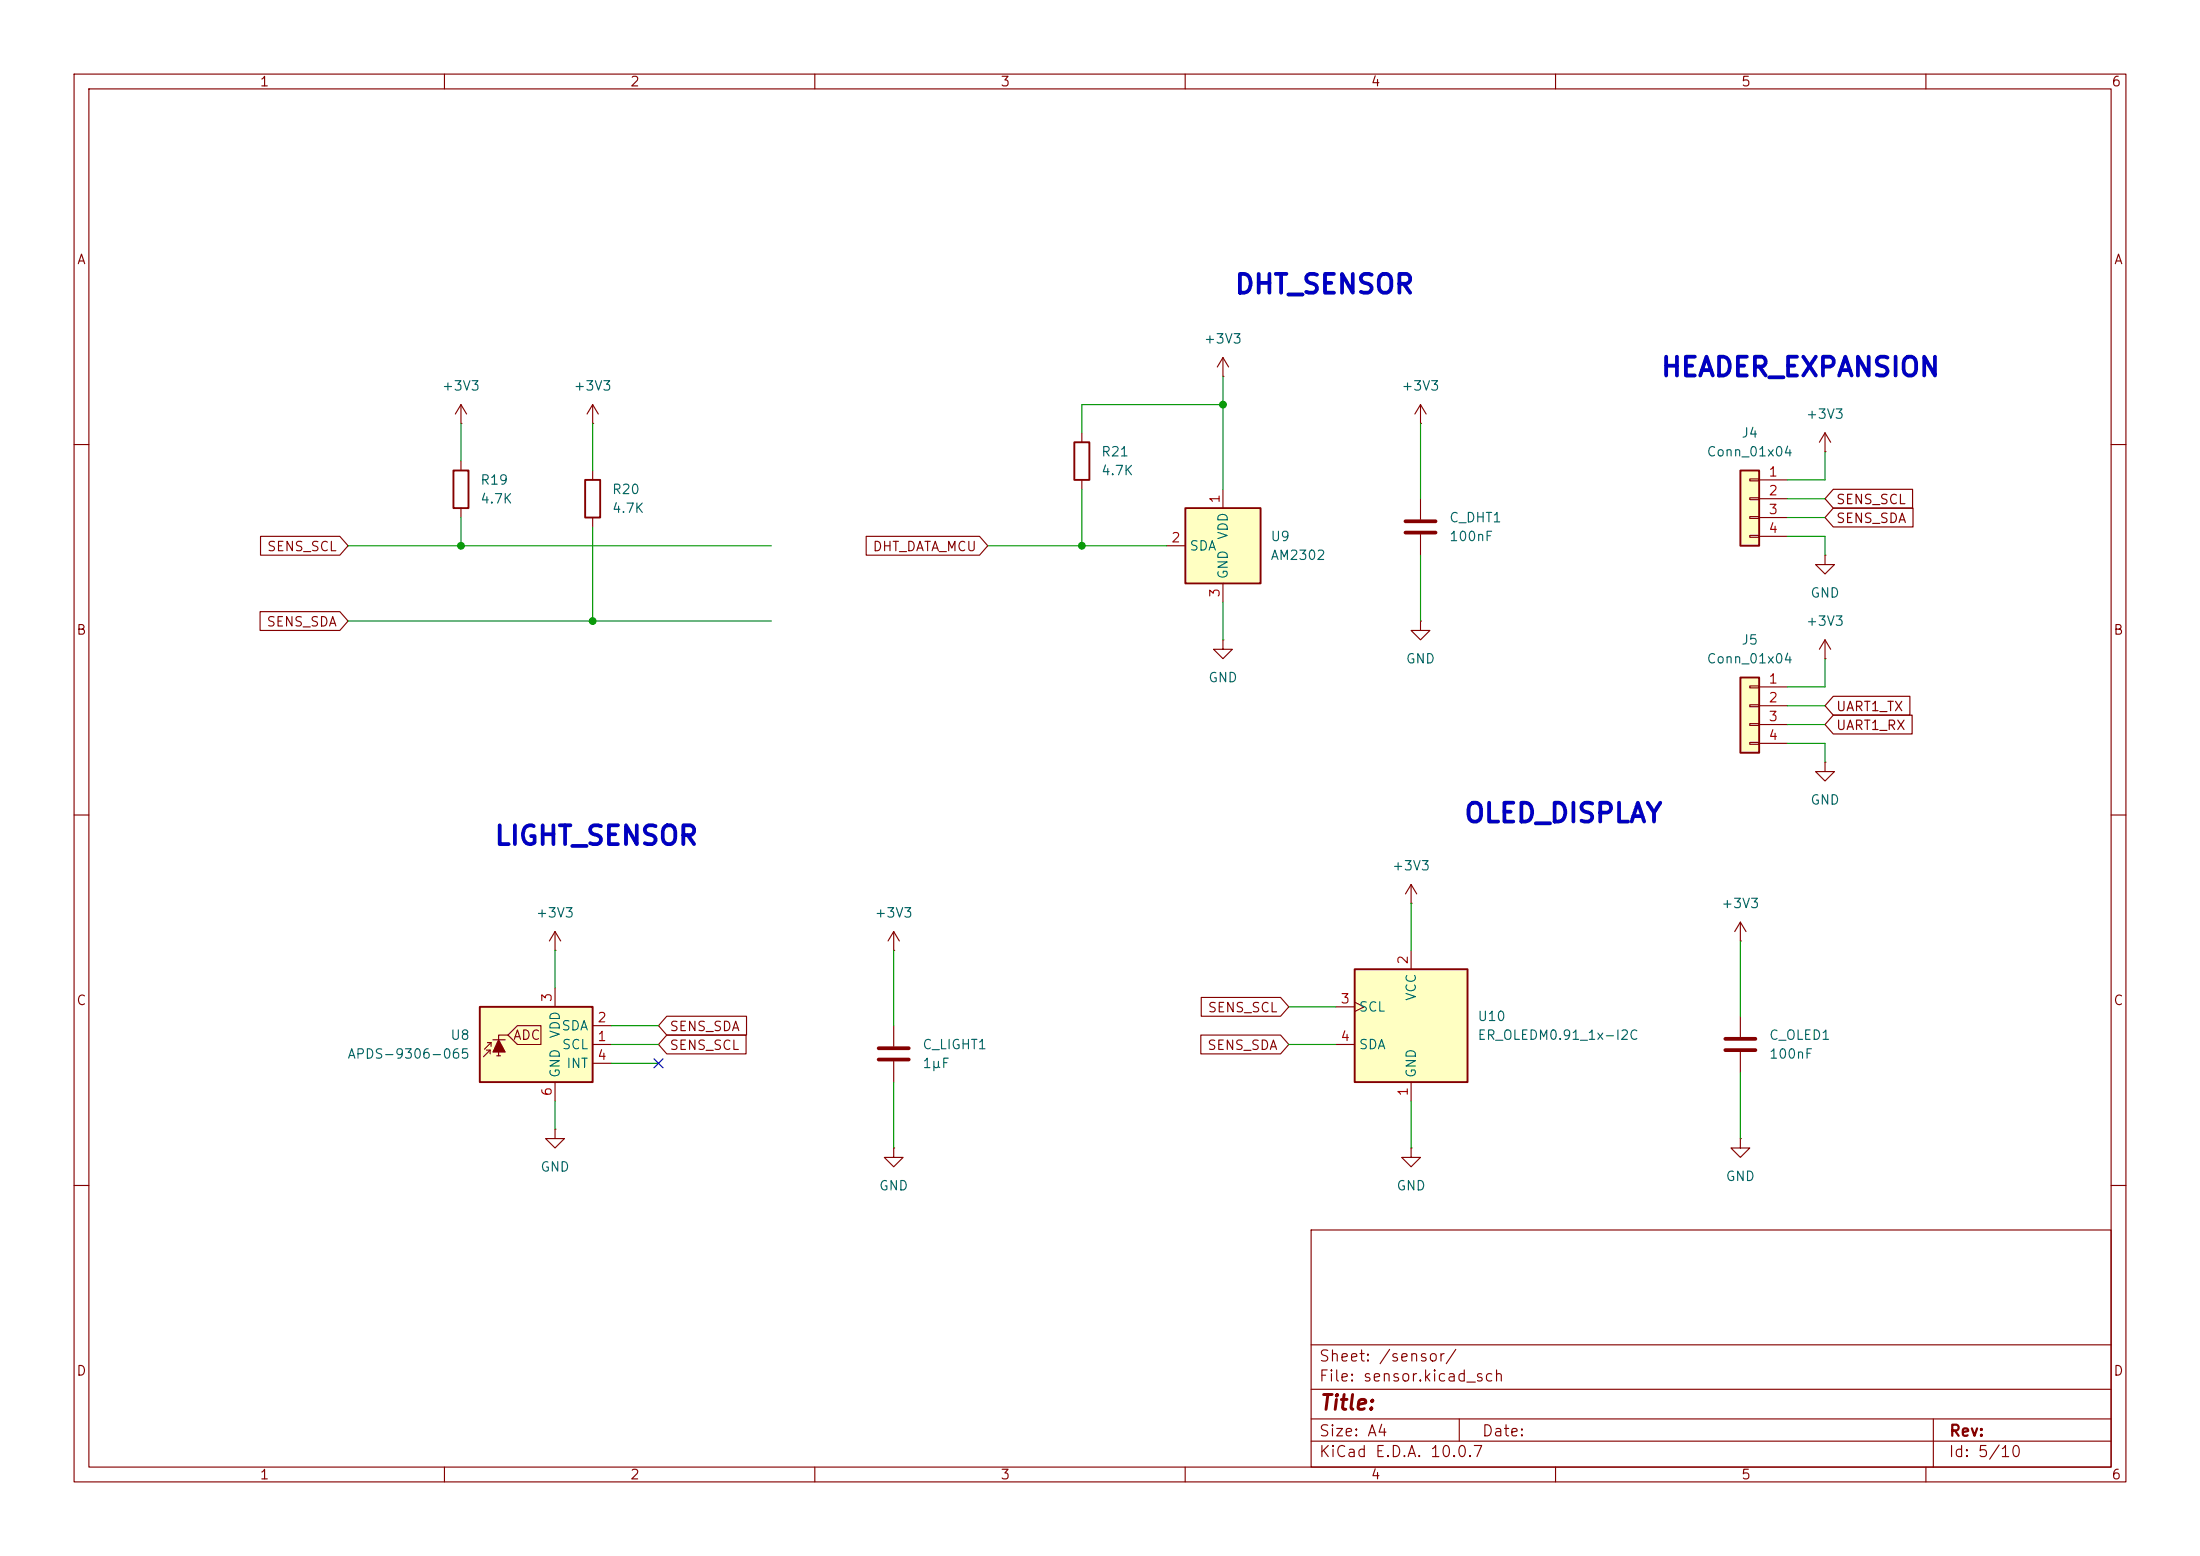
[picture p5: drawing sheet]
<svg xmlns="http://www.w3.org/2000/svg" width="297mm" height="210mm" viewBox="0 0 297 210" stroke-linecap="round" stroke-linejoin="round" font-family="sans-serif">
<g fill="none" stroke="#840000" stroke-width=".15">
<path d="M10 10h277v190h-277zM12 12h273v186h-273zM60 10v2M110 10v2M160 10v2M210 10v2M260 10v2M62.2 57.2h.1M62.2 54.6l-.7 1.3M62.2 54.6l.8 1.3M62.2 54.6v2.6M80 57.2h.1"/>
<path d="M80 54.6l-.8 1.3M80 54.6l.8 1.3M80 54.6v2.6M246.4 58.4l-.8 1.3M246.4 58.4l.7 1.3M246.4 58.4v2.6M10 60h2M246.4 61h.1M285 60h2M191.8 83.8v1.3h1.2l-1.2 1.3-1.3-1.3h1.3M191.8 83.8h.1M10 110h2"/>
<path d="M285 110h2M120.6 138.4v2.8M234.9 127h.1M234.9 124.5l-.7 1.2M234.9 124.5l.8 1.2M234.9 124.5v2.5M74.9 152.4v1.3h1.3l-1.3 1.2-1.2-1.2h1.2M74.9 152.4h.1M120.6 143.3v2.8M10 160h2M177 166h108v32h-108zM285 160h2"/>
<path d="M60 198v2M110 198v2M160 198v2M177 194.5h108M177 191.5h108M177 187.5h108M177 181.5h108M197 191.5v3M210 198v2M260 198v2M261 191.5v6.5"/>
</g>
<path d="M118.6 141.5h4.1M118.6 143h4.1" fill="none" stroke="#840000" stroke-width=".51"/>
<path d="M234.9 63.5h2.6v10.2h-2.6z" fill="#ffffc2"/>
<path d="M79 64.8h2v5.1h-2zM234.9 63.5h2.6v10.2h-2.6z" fill="none" stroke="#840000" stroke-width=".25"/>
<g fill="none" stroke="#840000" stroke-width=".15">
<path d="M80 63.5v1.3M80 69.9v1.2M236.2 64.6h1.3v.3h-1.3zM236.2 67.2h1.3v.2h-1.3zM236.2 69.7h1.3v.3h-1.3zM236.2 72.3h1.3v.2h-1.3zM237.5 64.8h3.8M237.5 67.3h3.8M237.5 69.9h3.8M237.5 72.4h3.8M246.4 88.9h.1M246.4 86.4l-.8 1.2"/>
<path d="M246.4 86.4l.7 1.2M246.4 86.4v2.5"/>
</g>
<path d="M234.9 91.4h2.6v10.2h-2.6z" fill="#ffffc2"/>
<path d="M61.2 63.5h2v5.1h-2zM234.9 91.4h2.6v10.2h-2.6z" fill="none" stroke="#840000" stroke-width=".25"/>
<g fill="none" stroke="#840000" stroke-width=".15">
<path d="M165.1 50.8h.1M165.1 48.3l-.8 1.2M165.1 48.3l.8 1.2M165.1 48.3v2.5M62.2 62.2v1.3M62.2 68.6v1.3M236.2 92.6h1.3v.2h-1.3zM236.2 95.1h1.3v.3h-1.3zM236.2 97.7h1.3v.2h-1.3zM237.5 92.7h3.8M237.5 95.3h3.8M237.5 97.8h3.8"/>
<path d="M236.2 100.2h1.3v.3h-1.3zM237.5 100.3h3.8M246.4 102.9v1.2h1.2l-1.2 1.3-1.3-1.3h1.3M246.4 102.9h.1M120.6 128.3h.1M120.6 125.7l-.7 1.3M120.6 125.7l.8 1.3M120.6 125.7v2.6M234.9 137.2v2.8M120.6 154.9v1.3h1.3l-1.3 1.3-1.2-1.3h1.2M120.6 154.9h.1M234.9 142v2.8"/>
</g>
<path d="M232.9 140.2h4.1M232.9 141.7h4.1" fill="none" stroke="#840000" stroke-width=".51"/>
<path d="M64.8 135.9h15.2v10.2h-15.2z" fill="#ffffc2"/>
<g fill="none" stroke="#840000" stroke-width=".15">
<path d="M68.6 139.7l1.2-1.3h3.2v2.6h-3.2zM68.6 139.7h-1.3v2.8M74.9 133.4v2.5M80 138.4h2.5M65.7 141.7h.5M65.8 140.7h.5M66.2 141.7l-.9 .9M66.2 141.7v.5M66.3 140.7l-.9 .9M66.3 140.7v.5M66.5 140.3h1.7M67.1 142.5h.5"/>
<path d="M74.9 146.1v2.5M80 141h2.5M80 143.5h2.5M234.9 153.7v1.2h1.3l-1.3 1.3-1.2-1.3h1.2M234.9 153.7h.1"/>
</g>
<path d="M64.8 135.9h15.2v10.2h-15.2z" fill="none" stroke="#840000" stroke-width=".25"/>
<path d="M67.3 140.3l.9 1.7h-1.7z" fill="#840000" stroke="#840000" stroke-width=".15"/>
<path d="M182.9 130.8h15.2v15.3h-15.2z" fill="#ffffc2"/>
<path d="M182.9 130.8h15.2v15.3h-15.2z" fill="none" stroke="#840000" stroke-width=".25"/>
<g fill="none" stroke="#840000" stroke-width=".15">
<path d="M190.5 119.4v2.5M190.5 119.4l-.8 1.3M190.5 119.4l.8 1.3M74.9 128.3h.1M74.9 125.7l-.7 1.3M74.9 125.7l.8 1.3M74.9 125.7v2.6M180.3 135.9h2.6M182.9 135.3l1.2 .6-1.2 .6M190.5 121.9h.1M190.5 128.3v2.5M180.3 141h2.6"/>
<path d="M190.5 154.9v1.3h1.3l-1.3 1.3-1.3-1.3h1.3M190.5 154.9h.1M190.5 146.1v2.5"/>
</g>
<path d="M160 68.6h10.2v10.1h-10.2z" fill="#ffffc2"/>
<path d="M145 59.7h2.1v5.1h-2.1zM160 68.6h10.2v10.1h-10.2z" fill="none" stroke="#840000" stroke-width=".25"/>
<g fill="none" stroke="#840000" stroke-width=".15">
<path d="M146 58.4v1.3M191.8 57.2h.1M191.8 54.6l-.8 1.3M191.8 54.6l.7 1.3M191.8 54.6v2.6M35.2 72.4h10.7l1.1 1.3-1.1 1.2h-10.7zM116.9 72.4h15.3l1.1 1.3-1.1 1.2h-15.3zM146 64.8v1.2M157.5 73.7h2.5M165.1 66v2.6M165.1 78.7v2.6M191.8 67.3v2.8"/>
<path d="M191.8 72.1v2.8M246.4 74.9v1.3h1.2l-1.2 1.3-1.3-1.3h1.3M246.4 74.9h.1M35.1 82.5h10.8l1.1 1.3-1.1 1.3h-10.8zM165.1 86.4v1.2h1.3l-1.3 1.3-1.3-1.3h1.3M165.1 86.4h.1M90 137.2h10.8v2.5h-10.8l-1.1-1.3zM90 139.7h10.7v2.5h-10.7l-1.1-1.2zM162.1 139.7h10.8l1.1 1.3-1.1 1.2h-10.8zM162.2 134.6h10.7l1.1 1.3-1.1 1.3h-10.7z"/>
</g>
<path d="M189.7 70.4h4.1M189.7 71.9h4.1" fill="none" stroke="#840000" stroke-width=".51"/>
<path d="M247.5 66h10.7v2.6h-10.7l-1.1-1.3zM247.5 68.6h10.8v2.5h-10.8l-1.1-1.2zM247.5 96.5h10.6v2.6h-10.6l-1.1-1.3zM247.5 94h10.3v2.5h-10.3l-1.1-1.2z" fill="none" stroke="#840000" stroke-width=".16"/>
<g fill="none" stroke="#009600" stroke-width=".15">
<path d="M62.2 57.2v5M80 57.2v6.3M165.1 50.8v15.2M165.1 54.6h-19.1v3.8M191.8 57.2v10.1M47 73.7h57.1M62.2 69.9v3.8M80 71.1v12.7M133.3 73.7h24.2M146 66v7.7M191.8 74.9v8.9M241.3 72.4h5.1v2.5"/>
<path d="M241.3 67.3h5.1M241.3 69.9h5.1M246.4 61v3.8h-5.1M47 83.8h57.1M165.1 81.3v5.1M241.3 97.8h5.1M241.3 95.3h5.1M246.4 88.9v3.8h-5.1M241.3 100.3h5.1v2.6M74.9 128.3v5.1M82.5 138.4h6.4M120.6 128.3v10.1"/>
<path d="M174 135.9h6.3M190.5 121.9v6.4M234.9 127v10.2M74.9 148.6v3.8M82.5 141h6.4M82.5 143.5h6.4M120.6 146.1v8.8M174 141h6.3M190.5 148.6v6.3M234.9 144.8v8.9"/>
</g>
<path d="M88.3 142.9l1.2 1.2M89.5 142.9l-1.2 1.2" fill="none" stroke="#000084" stroke-width=".15"/>
<g fill="#009600" stroke="#009600" stroke-width=".14">
<circle cx="80" cy="83.8" r=".46"/>
<circle cx="62.2" cy="73.7" r=".46"/>
<circle cx="146" cy="73.7" r=".46"/>
<circle cx="165.1" cy="54.6" r=".46"/>
</g>
<g font-size="2.5" fill="#0000c2">
<text x="166.5" y="40.3">DHT_SENSOR</text>
<text x="224.1" y="51.5">HEADER_EXPANSION</text>
<text x="197.5" y="111.6">OLED_DISPLAY</text>
<text x="66.6" y="114.7">LIGHT_SENSOR</text>
</g>
<text font-size="2" fill="#840000" x="178" y="190.8">Title:</text>
<g font-size="1.5" fill="#840000">
<text x="178" y="184.1">Sheet: /sensor/</text>
<text x="178" y="186.8">File: sensor.kicad_sch</text>
<text x="178" y="197">KiCad E.D.A. 10.0.7</text>
<text x="178" y="194.2">Size: A4</text>
<text x="200" y="194.2">Date:</text>
<text x="263" y="197">Id: 5/10</text>
<text x="263" y="194.2">Rev:</text>
</g>
<g font-size="1.3" fill="#840000">
<text x="35" y="12">1</text>
<text x="85" y="12">2</text>
<text x="135" y="12">3</text>
<text x="185" y="12">4</text>
<text x="235" y="12">5</text>
<text x="285" y="12">6</text>
<text x="10.3" y="36">A</text>
<text x="285.3" y="36">A</text>
<text x="247.8" y="68.4">SENS_SCL</text>
<text x="247.8" y="70.9">SENS_SDA</text>
<text x="36" y="74.7">SENS_SCL</text>
<text x="117.7" y="74.7">DHT_DATA_MCU</text>
<text x="10.2" y="86">B</text>
<text x="35.9" y="84.9">SENS_SDA</text>
<text x="285.2" y="86">B</text>
<text x="247.8" y="98.8">UART1_RX</text>
<text x="247.8" y="96.3">UART1_TX</text>
<text x="10.2" y="136">C</text>
<text x="163" y="136.9">SENS_SCL</text>
<text x="285.2" y="136">C</text>
<text x="69.2" y="140.7">ADC</text>
<text x="90.3" y="139.5">SENS_SDA</text>
<text x="90.3" y="142">SENS_SCL</text>
<text x="162.9" y="142">SENS_SDA</text>
<text x="10.2" y="186">D</text>
<text x="285.2" y="186">D</text>
<text x="35" y="200">1</text>
<text x="85" y="200">2</text>
<text x="135" y="200">3</text>
<text x="185" y="200">4</text>
<text x="235" y="200">5</text>
<text x="285" y="200">6</text>
</g>
<g font-size="1.3" fill="#006464">
<text x="162.4" y="46.7">+3V3</text>
<text x="59.6" y="53">+3V3</text>
<text x="77.3" y="53">+3V3</text>
<text x="189.1" y="53">+3V3</text>
<text x="235" y="59.4">J4</text>
<text x="243.7" y="56.8">+3V3</text>
<text x="64.8" y="65.7">R19</text>
<text x="148.6" y="61.9">R21</text>
<text x="148.6" y="64.5">4.7K</text>
<text x="230.3" y="61.9">Conn_01x04</text>
<text x="64.8" y="68.3">4.7K</text>
<text x="82.5" y="67">R20</text>
<text x="82.5" y="69.5">4.7K</text>
<text x="195.6" y="70.8">C_DHT1</text>
<text x="160.5" y="74.6">SDA</text>
<text x="166.1" y="72.9" transform="rotate(-90 166.1 72.9)">VDD</text>
<text x="171.4" y="73.4">U9</text>
<text x="171.4" y="75.9">AM2302</text>
<text x="195.6" y="73.4">100nF</text>
<text x="166.1" y="78.3" transform="rotate(-90 166.1 78.3)">GND</text>
<text x="244.3" y="81">GND</text>
<text x="189.7" y="89.9">GND</text>
<text x="230.3" y="89.9">Conn_01x04</text>
<text x="235" y="87.3">J5</text>
<text x="243.7" y="84.8">+3V3</text>
<text x="163" y="92.4">GND</text>
<text x="244.3" y="108.9">GND</text>
<text x="187.8" y="117.8">+3V3</text>
<text x="72.3" y="124.2">+3V3</text>
<text x="118" y="124.2">+3V3</text>
<text x="232.3" y="122.9">+3V3</text>
<text x="183.4" y="136.9">SCL</text>
<text x="191.5" y="135.2" transform="rotate(-90 191.5 135.2)">VCC</text>
<text x="46.8" y="143.2">APDS-9306-065</text>
<text x="60.7" y="140.7">U8</text>
<text x="75.7" y="139.4">SDA</text>
<text x="75.8" y="141.9">SCL</text>
<text x="75.9" y="140.3" transform="rotate(-90 75.9 140.3)">VDD</text>
<text x="124.4" y="141.9">C_LIGHT1</text>
<text x="183.4" y="141.9">SDA</text>
<text x="199.4" y="138.1">U10</text>
<text x="199.4" y="140.7">ER_OLEDM0.91_1x-I2C</text>
<text x="238.7" y="140.7">C_OLED1</text>
<text x="238.7" y="143.2">100nF</text>
<text x="75.9" y="145.6" transform="rotate(-90 75.9 145.6)">GND</text>
<text x="76.4" y="144.5">INT</text>
<text x="124.4" y="144.5">1µF</text>
<text x="191.5" y="145.6" transform="rotate(-90 191.5 145.6)">GND</text>
<text x="72.9" y="158.4">GND</text>
<text x="118.6" y="161">GND</text>
<text x="188.4" y="161">GND</text>
<text x="232.9" y="159.7">GND</text>
</g>
<g font-size="1.3" fill="#a90000">
<text x="238.7" y="64.6">1</text>
<text x="165" y="68" transform="rotate(-90 165 68)">1</text>
<text x="238.7" y="67.2">2</text>
<text x="238.7" y="69.7">3</text>
<text x="158" y="73.5">2</text>
<text x="238.7" y="72.3">4</text>
<text x="165" y="80.7" transform="rotate(-90 165 80.7)">3</text>
<text x="238.7" y="92.6">1</text>
<text x="238.7" y="95.1">2</text>
<text x="238.7" y="97.7">3</text>
<text x="238.7" y="100.2">4</text>
<text x="190.4" y="130.3" transform="rotate(-90 190.4 130.3)">2</text>
<text x="74.8" y="135.4" transform="rotate(-90 74.8 135.4)">3</text>
<text x="180.9" y="135.8">3</text>
<text x="80.5" y="140.8">1</text>
<text x="80.5" y="138.3">2</text>
<text x="80.5" y="143.4">4</text>
<text x="180.9" y="140.8">4</text>
<text x="74.8" y="148.1" transform="rotate(-90 74.8 148.1)">6</text>
<text x="190.4" y="148.1" transform="rotate(-90 190.4 148.1)">1</text>
</g>
</svg>
